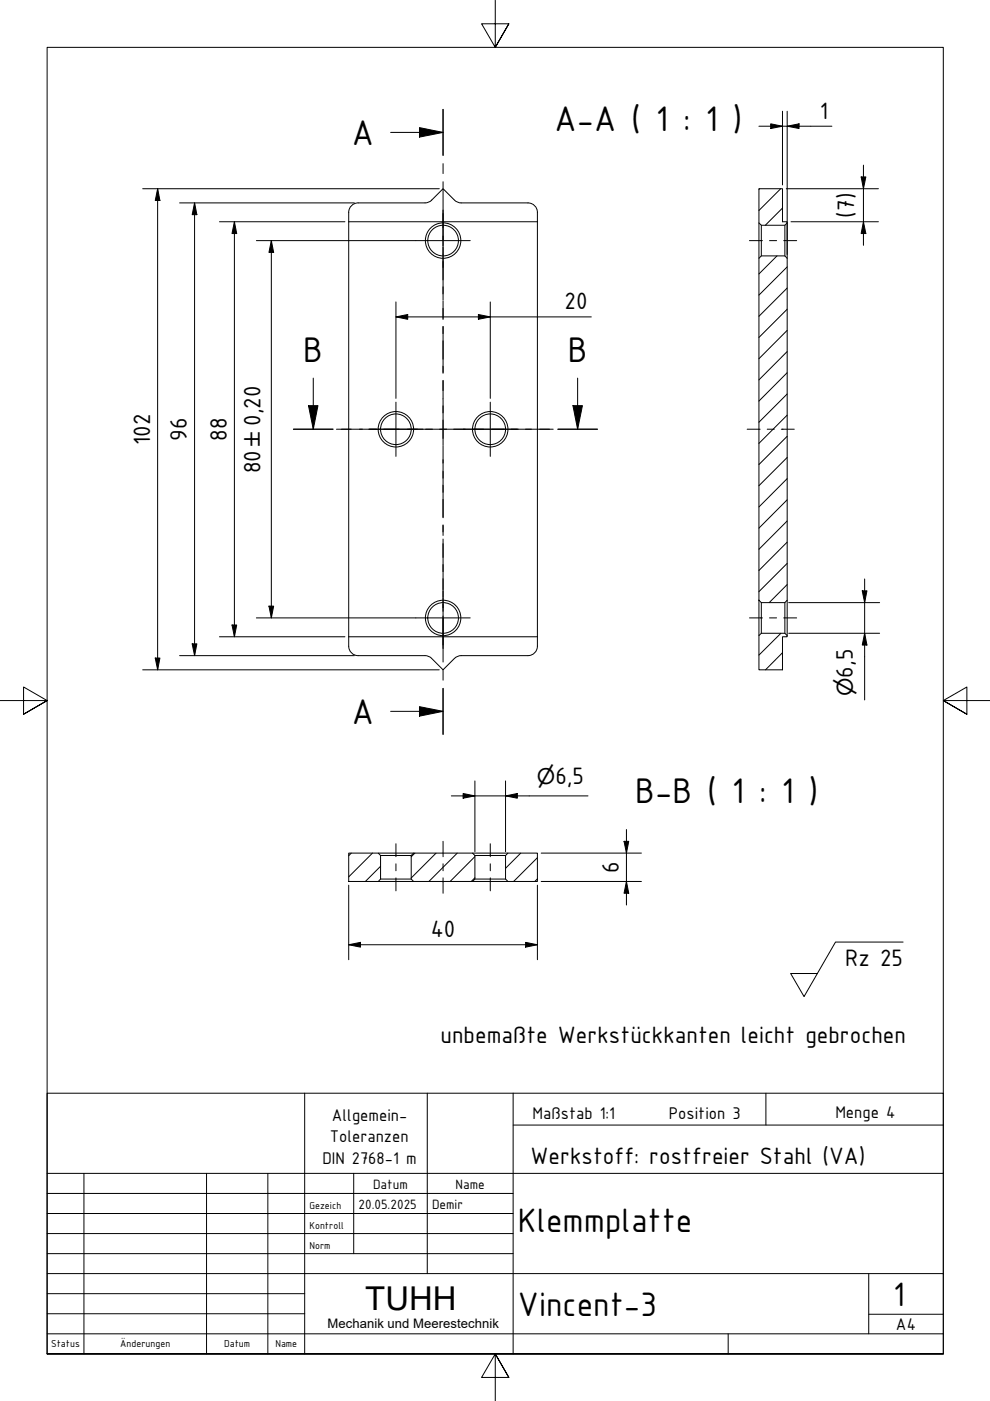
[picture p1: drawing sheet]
<svg xmlns="http://www.w3.org/2000/svg" width="210mm" height="297mm" viewBox="0 0 210 297" stroke-linecap="round" stroke-linejoin="round" font-family="sans-serif">
<!-- layer: Schraffur (ISO) -->
<g fill="none" stroke="#000" stroke-width=".21">
<path d="M161 40l-.1 .1M164.7 54.3l-3.8 3.8M165.5 40l-4.6 4.6M165.9 44.1l-3.6 3.7M166.9 56.6l-6 6M166.9 79l-6 6M166.9 74.5l-6 6M166.9 70l-6 6.1M166.9 65.6l-6 6M166.9 61.1l-6 6M166.9 97l-6 6M166.9 92.5l-6 6"/>
<path d="M166.9 88l-6 6M166.9 83.5l-6 6M166.9 119.5l-6 5.9M166.9 114.9l-6 6.1M166.9 110.5l-6 6M166.9 106l-6 6M166.9 101.5l-6 6M165.6 134.3l-4.7 4.6M165.9 138.4l-3.6 3.6M166.9 123.9l-3.8 3.9M74.5 180.9l-.6 .5M79 180.9l-5.1 5"/>
<path d="M80.7 183.7l-3.2 3.2M88 180.9l-.8 .8M92.5 180.9l-5.3 5.2M96.9 180.9l-6 6M100.7 186.1l-.8 .8M100.7 181.6l-5.3 5.3M110.4 180.9l-3.2 3.2M113.9 186.3l-.5 .6M113.9 181.8l-5 5.1"/>
</g>
<!-- layer: Sichtbar (ISO) -->
<g fill="none" stroke="#000" stroke-width=".21">
<path d="M73.9 47h40M91.5 42.4l2.4-2.4 2.5 2.4M91.5 42.4l-.6 .5-.8 .1h-14.2a2 2 0 0 0-2 2v92a2 2 0 0 0 2 2h14.6l1 .6 2.4 2.4 2.8-2.7 1.1-.3M96.4 42.4l.6 .5 .8 .1M97.8 43h14.1a2 2 0 0 1 2 2v92a2 2 0 0 1-2 2h-14.1M160.9 40h5v7h1v.3l-.5 .5h-5l-.5-.5zM160.9 54.8l.5-.5h5l.5 .5v72.5l-.5 .5h-5l-.5-.5zM160.9 47.3v7.5M161.4 47.8v6.5M166.4 47.8v6.5M166.9 47.3v7.5M73.9 135h40"/>
<path d="M160.9 134.8l.5-.5h5l.5 .5v.2h-1v7h-5zM160.9 127.3v7.5M161.4 127.8v6.5M166.4 127.8v6.5M166.9 127.3v7.5M73.9 180.9h6.3l.5 .5v5l-.5 .5h-6.3zM80.2 186.9h7.5M80.2 180.9h7.5M80.7 186.4h6.5M80.7 181.4h6.5M87.7 180.9h12.5l.5 .5v5l-.5 .5h-12.5l-.5-.5v-5zM100.2 186.9h7.5"/>
<path d="M100.2 180.9h7.5M100.7 186.4h6.5M100.7 181.4h6.5M107.7 180.9h6.2v6h-6.2l-.5-.5v-5z"/>
<circle cx="93.9" cy="51" r="3.2"/>
<circle cx="93.9" cy="51" r="3.8"/>
<circle cx="83.9" cy="91" r="3.2"/>
<circle cx="83.9" cy="91" r="3.8"/>
<circle cx="103.9" cy="91" r="3.2"/>
<circle cx="103.9" cy="91" r="3.8"/>
<circle cx="93.9" cy="131" r="3.2"/>
<circle cx="93.9" cy="131" r="3.8"/>
</g>
<!-- layer: Schnittlinie (ISO) -->
<g fill="none" stroke="#000" stroke-width=".21">
<path d="M82.8 28.1h11.1M88.9 27.1l5 1-5 1zM93.9 23.2v9.7M93.9 34.7v2.1M93.9 38.5v9.8M93.9 50v2.1M93.9 53.9v9.7M93.9 65.4v2.1M93.9 69.2v9.8M62.2 91h8.4M65.4 86h2l-1 5zM66.4 80.2v10.8"/>
<path d="M72.4 91h2.1M76.2 91h8.4M86.4 91h2.1M90.2 91h8.5M93.9 80.7v2.1M93.9 84.6v9.7M93.9 96.1v2.1M93.9 99.9v9.8M100.4 91h2.1M104.2 91h8.5M114.4 91h2.1M118.3 91h8.4"/>
<path d="M121.5 86h2l-1 5zM122.5 80.2v10.8M93.9 111.4v2.1M93.9 115.3v9.7M93.9 126.8v2.1M93.9 130.6v9.8M82.8 150.8h11.1M88.9 149.8l5 1-5 1zM93.9 142.1v2.1M93.9 146v9.7"/>
</g>
<path d="M88.9 27.1l5 1-5 1zM65.4 86h2l-1 5zM121.5 86h2l-1 5zM88.9 149.8l5 1-5 1z" fill="#000"/>
<!-- layer: Rahmen (ISO) -->
<path d="M105 0v10l-2.9-5h5.8l-2.9 5 2.9-5M0 148.5h10l-5-2.8v5.7l5-2.9-5 2.9M210 148.5h-10l5-2.8v5.7l-5-2.9 5 2.9M10 287v-277h190v277h-190h190M107.9 292l-2.9-5 2.9 5h-5.8l2.9-5v10" fill="none" stroke="#000" stroke-width=".21"/>
<!-- layer: Titel (ISO) -->
<g fill="none" stroke="#000" stroke-width=".21">
<path d="M10 231.8h190v55.2h-190zM64.6 231.8v55.2M90.6 231.8v38.2M108.8 238.5h91.2M108.8 231.8v55.2M162.4 231.8v6.7M10 253h98.8M10 257.3h98.8M10 248.8h190M17.8 248.8v38.2M43.8 248.8v38.2M56.8 248.8v38.2"/>
<path d="M75 248.8v17M10 261.5h98.8M10 265.8h98.8M10 270h190M10 274.3h54.6M10 278.5h54.6M184.2 278.6h15.8M184.2 270v12.8M10 282.8h190M154.4 282.8v4.2"/>
</g>
<!-- layer: Mittelpunktmarkierung (ISO) -->
<path d="M88.2 51h11.5M93.9 45.3v11.5M78.2 91h11.5M83.9 85.3v11.5M98.2 91h11.5M103.9 85.3v11.5M88.2 131h11.5M93.9 125.3v11.5" fill="none" stroke="#000" stroke-width=".21"/>
<!-- layer: Mittellinie (ISO) -->
<g fill="none" stroke="#000" stroke-width=".21">
<path d="M93.9 44.5v6.4M93.9 52.4v1.5M93.9 55.4v3.9M158.9 51h2.7M163.2 51h1.5M166.2 51h2.7M93.9 60.8v1.5M93.9 63.8v3.9M93.9 69.2v1.5M93.9 72.2v3.9M93.9 77.6v1.5M71.3 91h5.5"/>
<path d="M78.3 91h1.5M81.3 91h10.4M93.2 91h1.5M93.9 80.7v3.8M93.9 86v1.6M93.9 89.1v3.9M93.9 94.5v1.5M93.9 97.5v3.9M96.2 91h10.7M108.4 91h1.5M111.4 91h5.9M158.4 91h2.8"/>
<path d="M162.7 91h1.5M165.7 91h2.7M93.9 102.9v1.5M93.9 105.9v3.9M93.9 111.3v1.5M93.9 114.3v3.9M93.9 119.7v1.5M93.9 122.7v3.9M93.9 128.1v1.5M93.9 131.1v6.4M158.9 131h2.7M163.2 131h1.5"/>
<path d="M166.2 131h2.7M83.9 178.9v2.7M93.9 178.4v3.2M103.9 178.9v2.7M83.9 183.1v1.5M83.9 186.1v2.8M93.9 183.1v1.5M93.9 186.1v3.3M103.9 183.1v1.5M103.9 186.1v2.8"/>
</g>
<g fill="none" stroke="#000" stroke-width=".21">
<path d="M160.9 26.8h15.5M163.4 26.3l2.5 .5-2.5 .4zM165.9 23.6v15.6M166.9 26.8l2.5-.5v.9zM166.9 23.6v27.3M182.6 37.5h1l-.5 2.5zM183.1 35v17M30.2 40h62.9M33.4 40l.5 2.5h-1zM33.4 40v102M38.1 43h37M41.3 43l.4 2.5h-1z"/>
<path d="M41.3 43v96M46.5 47h26.6M49.7 47l.5 2.5h-1zM49.7 47v88M54.4 51h33.8M57.5 51l.5 2.5h-1zM57.5 51v80M166.7 40h19.5M166.9 51.1v2.9M167.7 47h18.5M183.1 47l.5 2.5h-1zM83.9 67.2l2.5-.5v1z"/>
<path d="M83.9 67.2h41.5M83.9 64v20.5M101.4 66.7l2.5 .5-2.5 .5zM103.9 64v20.5M32.9 139.5h1l-.5 2.5zM38.1 139h37M40.7 136.5h1l-.4 2.5zM46.5 135h26.6M49.2 132.5h1l-.5 2.5zM54.4 131h33.8M57 128.5h1l-.5 2.5zM167.2 127.8h19.3"/>
<path d="M167.2 134.3h19.3M182.8 125.3h1l-.5 2.5zM183.3 134.3l.5 2.5h-1zM183.3 122.8v25.6M30.2 142h62.9M95.7 168.7h29M98.2 168.2l2.5 .5-2.5 .5zM100.7 165.6v15M107.2 168.7l2.5-.5v1zM107.2 165.6v15M132.3 178.4h1l-.5 2.5zM132.8 175.9v16"/>
<path d="M73.9 187.7v15.8M111.4 199.8l2.5 .5-2.5 .5zM113.9 187.7v15.8M114.7 186.9h21.3M114.7 180.9h21.3M132.8 186.9l.5 2.5h-1zM73.9 200.3l2.5-.5v1zM73.9 200.3h40"/>
</g>
<g fill="#000">
<path d="M163.4 26.3l2.5 .5-2.5 .4zM166.9 26.8l2.5-.5v.9zM182.6 37.5h1l-.5 2.5zM33.4 40l.5 2.5h-1zM41.3 43l.4 2.5h-1zM49.7 47l.5 2.5h-1zM57.5 51l.5 2.5h-1zM183.1 47l.5 2.5h-1zM83.9 67.2l2.5-.5v1zM101.4 66.7l2.5 .5-2.5 .5zM32.9 139.5h1l-.5 2.5zM40.7 136.5h1l-.4 2.5z"/>
<path d="M49.2 132.5h1l-.5 2.5zM57 128.5h1l-.5 2.5zM182.8 125.3h1l-.5 2.5zM183.3 134.3l.5 2.5h-1zM98.2 168.2l2.5 .5-2.5 .5zM107.2 168.7l2.5-.5v1zM132.3 178.4h1l-.5 2.5zM73.9 200.3l2.5-.5v1zM132.8 186.9l.5 2.5h-1zM111.4 199.8l2.5 .5-2.5 .5z"/>
</g>
<!-- layer: Symbol (ISO) -->
<path d="M191.5 199.7h-14.4l-6.6 11.6-2.9-4.9h5.7" fill="none" stroke="#000" stroke-width=".21"/>
<g font-size="8.1">
<text x="117.6" y="27.7">A-A ( 1 : 1 )</text>
<text x="74.6" y="30.7">A</text>
<text x="64.3" y="76.7">B</text>
<text x="120.4" y="76.7">B</text>
<text x="74.6" y="153.4">A</text>
<text x="134.7" y="170.3">B-B ( 1 : 1 )</text>
</g>
<g font-size="7.7">
<text x="109.8" y="261.2">Klemmplatte</text>
<text x="109.8" y="278.9">Vincent-3</text>
<text x="189.4" y="276.8">1</text>
</g>
<text font-size="7" x="77.4" y="277.7">TUHH</text>
<g font-size="5.4">
<text x="173.8" y="25.2">1</text>
<text x="181.1" y="46.1" transform="rotate(-90 181.1 46.1)">(7)</text>
<text x="119.7" y="65.6">20</text>
<text x="31.8" y="94.3" transform="rotate(-90 31.8 94.3)">102</text>
<text x="39.6" y="93.5" transform="rotate(-90 39.6 93.5)">96</text>
<text x="48.1" y="93.5" transform="rotate(-90 48.1 93.5)">88</text>
<text x="55.2" y="90.3" transform="rotate(-90 55.2 90.3)">0,20</text>
<text x="55.2" y="100.3" transform="rotate(-90 55.2 100.3)">80</text>
<text x="180.8" y="143.7" transform="rotate(-90 180.8 143.7)">6,5</text>
<text x="117.8" y="166.3">6,5</text>
<text x="131.2" y="185.1" transform="rotate(-90 131.2 185.1)">6</text>
<text x="91.3" y="198.7">40</text>
<text x="179.2" y="204.8">Rz 25</text>
<text x="93.4" y="221.2">unbemaßte Werkstückkanten leicht gebrochen</text>
<text x="112.5" y="246.9">Werkstoff: rostfreier Stahl (VA)</text>
</g>
<g font-size="4.6">
<text x="55.2" y="94.5" transform="rotate(-90 55.2 94.5)">±</text>
<text x="180.8" y="147.6" transform="rotate(-90 180.8 147.6)">⌀</text>
<text x="113.8" y="166.3">⌀</text>
</g>
<g font-size="3.9">
<text x="70.4" y="237.6">Allgemein-</text>
<text x="112.9" y="237.3">Maßstab 1:1</text>
<text x="141.8" y="237.3">Position 3</text>
<text x="177.1" y="237">Menge 4</text>
<text x="69.9" y="242.1">Toleranzen</text>
<text x="68.3" y="246.7">DIN 2768-1 m</text>
<text x="190" y="282">A4</text>
</g>
<g font-size="3.1">
<text x="76" y="256.3">20.05.2025</text>
<text x="79.1" y="252">Datum</text>
<text x="91.6" y="256.3">Demir</text>
<text x="96.6" y="252">Name</text>
</g>
<text font-size="2.8" x="69.4" y="281.5">Mechanik und Meerestechnik</text>
<g font-size="2.3">
<text x="65.6" y="256.3">Gezeich</text>
<text x="65.6" y="260.5">Kontroll</text>
<text x="65.6" y="264.8">Norm</text>
<text x="10.8" y="285.7">Status</text>
<text x="25.5" y="285.7">Änderungen</text>
<text x="47.5" y="285.7">Datum</text>
<text x="58.4" y="285.7">Name</text>
</g>
</svg>
